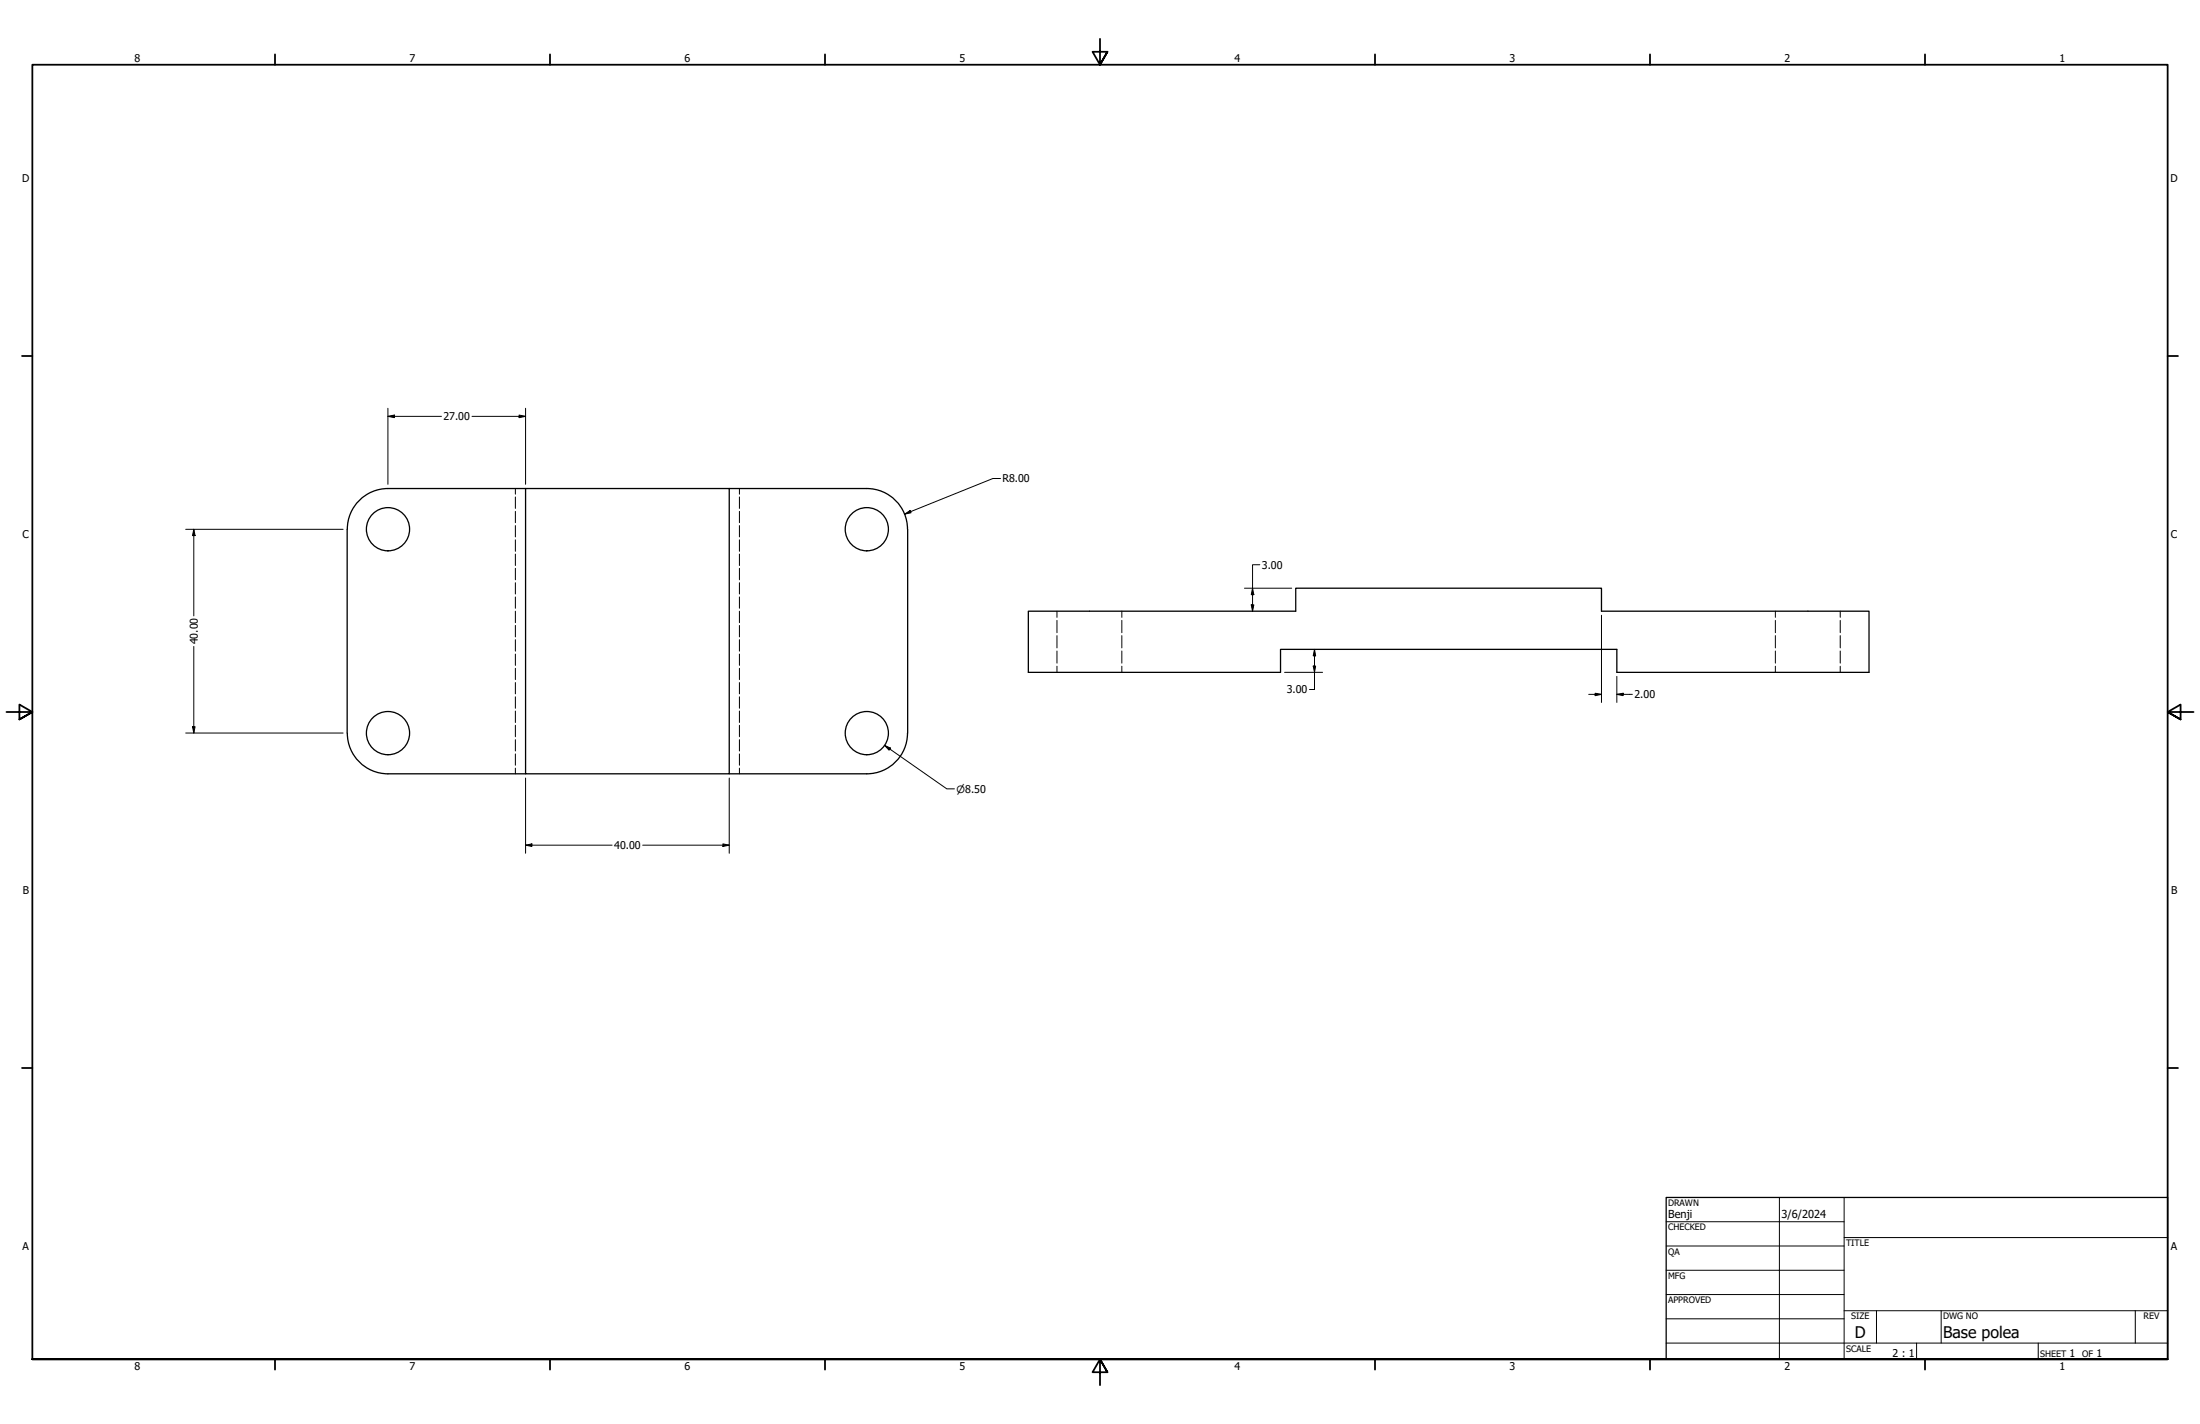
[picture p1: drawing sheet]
<svg xmlns="http://www.w3.org/2000/svg" width="864mm" height="559mm" viewBox="0 0 864 559" stroke-linecap="round" stroke-linejoin="round" font-family="sans-serif">
<!-- layer: Hidden (ANSI) -->
<g fill="none" stroke="#000" stroke-width=".39">
<path d="M202.3 191.7v2.2M202.3 195v4.5M290.3 191.7v2.2M290.3 195v4.5M202.3 200.7v4.4M202.3 206.2v4.5M202.3 211.8v4.5M202.3 217.4v4.5M290.3 200.7v4.4M290.3 206.2v4.5M290.3 211.8v4.5M290.3 217.4v4.5"/>
<path d="M202.3 223v4.5M202.3 228.7v4.4M202.3 234.3v4.4M202.3 239.8v4.5M290.3 223v4.5M290.3 228.7v4.4M290.3 234.3v4.4M290.3 239.8v4.5M414.9 239.8v2.5M440.4 239.8v2.5M696.9 239.8v2.5M722.4 239.8v2.5"/>
<path d="M202.3 245.4v4.5M202.3 251v4.5M202.3 256.7v4.4M290.3 245.4v4.5M290.3 251v4.5M290.3 256.7v4.4M414.9 243.5v4.8M414.9 249.4v4.9M414.9 255.5v4.7M440.4 243.5v4.8M440.4 249.4v4.9M440.4 255.5v4.7"/>
<path d="M696.9 243.5v4.8M696.9 249.4v4.9M696.9 255.5v4.7M722.4 243.5v4.8M722.4 249.4v4.9M722.4 255.5v4.7M202.3 262.3v4.4M202.3 267.8v4.5M202.3 273.4v4.5M202.3 279v4.5M290.3 262.3v4.4M290.3 267.8v4.5"/>
<path d="M290.3 273.4v4.5M290.3 279v4.5M414.9 261.4v2.4M440.4 261.4v2.4M696.9 261.4v2.4M722.4 261.4v2.4M202.3 284.6v4.5M202.3 290.3v4.4M202.3 295.8v4.5M290.3 284.6v4.5M290.3 290.3v4.4M290.3 295.8v4.5"/>
<path d="M202.3 301.4v2.3M290.3 301.4v2.3"/>
</g>
<!-- layer: Visible (ANSI) -->
<g fill="none" stroke="#000" stroke-width=".51">
<path d="M206.3 191.7h-54a16 16 0 0 0-16 16M206.3 191.7h80v112h-80zM286.3 191.7h54M340.3 191.7a16 16 0 0 1 15.9 16M136.3 207.7v80a16 16 0 0 0 16 16h54M356.3 207.7v80M403.7 239.8h104.9v-9h120v9h105.1v24h-99v-9h-132v9h-99zM356.2 287.7a16 16 0 0 1-15.9 16M286.3 303.7h54"/>
<circle cx="152.3" cy="207.7" r="8.5"/>
<circle cx="340.3" cy="207.7" r="8.5"/>
<circle cx="152.3" cy="287.7" r="8.5"/>
<circle cx="340.3" cy="287.7" r="8.5"/>
</g>
<!-- layer: Border (ANSI) -->
<g fill="none" stroke="#000" stroke-width=".7">
<path d="M431.8 15.2v10.2l-2.9-5.1h5.8l-2.9 5.1 2.9-5.1M107.9 21.3v4.1M215.9 21.3v4.1M323.8 21.3v4.1M539.8 21.3v4.1M647.7 21.3v4.1M755.6 21.3v4.1M8.6 139.7h4.1M850.9 139.7h4.1M2.5 279.4h10.2l-5.1-2.9v5.8l5.1-2.9-5.1 2.9M861.1 279.4h-10.2l5.1-2.9v5.8l-5.1-2.9 5.1 2.9M8.6 419.1h4.1"/>
<path d="M850.9 419.1h4.1M12.7 533.4v-508h838.2v508h-838.2h838.2M107.9 533.4v4.1M215.9 533.4v4.1M323.8 533.4v4.1M434.7 538.5l-2.9-5.1 2.9 5.1h-5.8l2.9-5.1v10.2M539.8 533.4v4.1M647.7 533.4v4.1M755.6 533.4v4.1"/>
</g>
<!-- layer: Title (ANSI) -->
<g fill="none" stroke="#000" stroke-width=".39">
<path d="M654 479.4h69.9M698.5 469.9v63.5M723.9 469.9v63.5M654 488.9h69.9M654 498.5h69.9M723.9 485.6h127M654 508h69.9M654 517.5h69.9M723.9 514.3h127M736.6 514.3v12.7M762 514.3v12.7M838.2 514.3v12.7"/>
<path d="M654 527h196.9M752.3 527v6.4M800.1 527v6.4"/>
</g>
<path d="M654 469.9h196.9v63.5h-196.9z" fill="none" stroke="#000" stroke-width=".51"/>
<!-- layer: Dimension (ANSI) -->
<g fill="none" stroke="#000" stroke-width=".39">
<path d="M152.3 163.4l2.5-.5v1zM152.3 163.4h21M152.3 160.2v29.9M185.3 163.4h21M203.8 162.9l2.5 .5-2.5 .5zM206.3 160.2v29.9M392.7 187.8h-2.9l-34.6 13.9M72.9 207.7h61.8M76.1 207.7l.5 2.5h-1zM76.1 207.7v34M355.2 201.7l2.1-1.4 .3 .9zM488.5 230.8h18.5"/>
<path d="M491.2 237.4h1l-.5 2.4zM491.7 230.8l.5 2.6h-1zM494.5 221.6h-2.8v18.2M76.1 253.7v34M516 254.8l.4 2.6h-.9zM516 254.8v15.8h-2M628.6 241.4v34.3M504.3 263.8h14.9M515.5 261.4h.9l-.4 2.4zM623.6 272.5h5M626.2 272l2.4 .5-2.4 .5zM634.7 272.5l2.5-.5v1z"/>
<path d="M634.7 272.5h6.1M634.7 265.4v10.3M72.9 287.7h61.8M75.6 285.2h1l-.5 2.5zM347.3 292.5l2.3 1.1-.6 .8zM347.3 292.5l24.4 17.1h2.9M206.3 305.3v29.5M286.3 305.3v29.5M206.3 331.7l2.5-.5v1zM206.3 331.7h34M252.3 331.7h34M283.8 331.2l2.5 .5-2.5 .5z"/>
</g>
<g fill="#000">
<path d="M152.3 163.4l2.5-.5v1zM203.8 162.9l2.5 .5-2.5 .5zM76.1 207.7l.5 2.5h-1zM355.2 201.7l2.1-1.4 .3 .9zM491.2 237.4h1l-.5 2.4zM491.7 230.8l.5 2.6h-1zM516 254.8l.4 2.6h-.9zM515.5 261.4h.9l-.4 2.4zM626.2 272l2.4 .5-2.4 .5zM634.7 272.5l2.5-.5v1zM75.6 285.2h1l-.5 2.5zM347.3 292.5l2.3 1.1-.6 .8z"/>
<path d="M206.3 331.7l2.5-.5v1zM283.8 331.2l2.5 .5-2.5 .5z"/>
</g>
<g font-size="6.3">
<text x="728.1" y="524.9">D</text>
<text x="762.8" y="525">Base polea</text>
</g>
<g font-size="4.3">
<text x="654.8" y="477.8">Benji</text>
<text x="699.3" y="478">3/6/2024</text>
</g>
<g font-size="4.2">
<text x="52.8" y="24.4">8</text>
<text x="160.8" y="24.4">7</text>
<text x="268.7" y="24.4">6</text>
<text x="376.7" y="24.4">5</text>
<text x="484.6" y="24.4">4</text>
<text x="592.6" y="24.4">3</text>
<text x="700.5" y="24.4">2</text>
<text x="808.5" y="24.4">1</text>
<text x="8.8" y="71.4">D</text>
<text x="852" y="71.4">D</text>
<text x="174.1" y="164.9">27.00</text>
<text x="393.5" y="189.3">R8.00</text>
<text x="8.9" y="211.1">C</text>
<text x="852.2" y="211.1">C</text>
<text x="495.4" y="223.1">3.00</text>
<text x="77.6" y="252.9" transform="rotate(-90 77.6 252.9)">40.00</text>
<text x="505.1" y="272.1">3.00</text>
<text x="641.6" y="274">2.00</text>
<text x="241" y="333.2">40.00</text>
<text x="9" y="350.8">B</text>
<text x="852.2" y="350.8">B</text>
<text x="8.9" y="490.5">A</text>
<text x="852.2" y="490.5">A</text>
<text x="742.9" y="532.6">2 : 1</text>
<text x="812.4" y="532.6">1</text>
<text x="823" y="532.6">1</text>
<text x="52.8" y="537.5">8</text>
<text x="160.8" y="537.5">7</text>
<text x="268.7" y="537.5">6</text>
<text x="376.7" y="537.5">5</text>
<text x="484.6" y="537.5">4</text>
<text x="592.6" y="537.5">3</text>
<text x="700.5" y="537.5">2</text>
<text x="808.5" y="537.5">1</text>
</g>
<text font-size="3.9" x="375.5" y="311">⌀8.50</text>
<g font-size="3.5">
<text x="654.8" y="473.2">DRAWN</text>
<text x="654.8" y="482.8">CHECKED</text>
<text x="724.7" y="488.9">TITLE</text>
<text x="654.8" y="492.3">QA</text>
<text x="654.8" y="501.8">MFG</text>
<text x="654.8" y="511.4">APPROVED</text>
<text x="726.7" y="517.7">SIZE</text>
<text x="762.8" y="517.7">DWG NO</text>
<text x="841.4" y="517.7">REV</text>
<text x="724.7" y="530.4">SCALE</text>
<text x="800.9" y="532.6">SHEET</text>
<text x="817.4" y="532.6">OF</text>
</g>
</svg>
